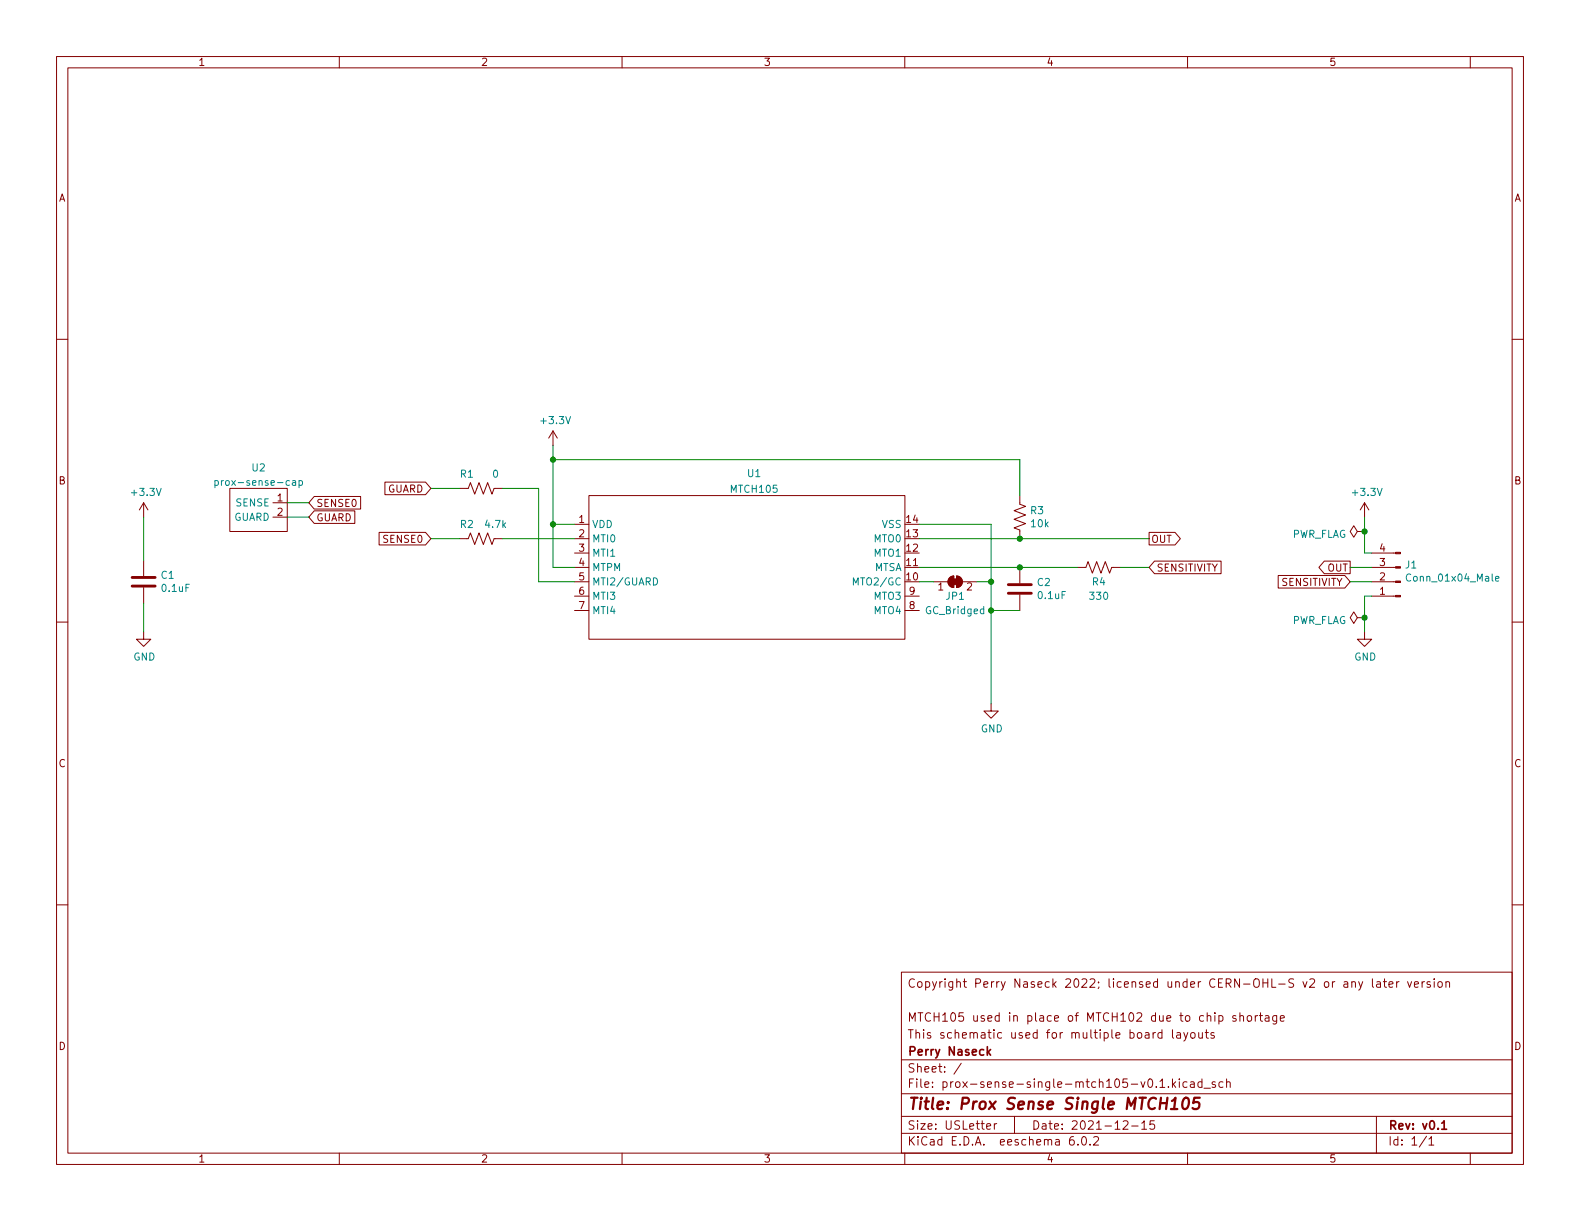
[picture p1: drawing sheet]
<svg xmlns="http://www.w3.org/2000/svg" width="279mm" height="216mm" viewBox="0 0 279 216" stroke-linecap="round" stroke-linejoin="round" font-family="sans-serif">
<g fill="none" stroke="#840000" stroke-width=".18">
<path d="M10 10h259.4v195.9h-259.4zM12 12h255.4v191.9h-255.4zM60 10v2M110 10v2M160 10v2M210 10v2M260 10v2M10 60h2M267.4 60h2M97.8 76.2l-.8 1.3M97.8 76.2v2.5M97.8 76.2l.8 1.3"/>
<path d="M25.4 88.9l-.8 1.3M25.4 88.9v2.5M25.4 99.1v2.8M25.4 88.9l.8 1.3M40.6 86.4h10.2v7.6h-10.2zM48.3 88.9h2.5M48.3 91.4h2.5M55.6 90.3h7.1v2.3h-7.1l-1-1.2zM55.6 87.8h8.2v2.2h-8.2l-1-1.1zM67 94.1h8.2l1 1.2-1 1.1h-8.2zM68.1 85.2h7.1l1 1.2-1 1.1h-7.1zM81.3 86.4h1.5l.4-1.1 .7 2.1 .8-2.1 .8 2.1 .7-2.1 .8 2.1 .4-1h1.5"/>
<path d="M81.3 95.3h1.5l.4-1.1 .7 2.1 .8-2.1 .8 2.1 .7-2.1 .8 2.1 .4-1h1.5M101.6 97.8h2.5M101.6 95.3h2.5M101.6 92.7h2.5M104.1 87.6h55.9v25.4h-55.9zM180.3 87.6v1.6l1.1 .3-2.1 .8 2.1 .8-2.1 .7 2.1 .8-2.1 .7 1 .4v1.6M203.2 94.1h4.6l.9 1.2-.9 1.1h-4.6zM204.2 99.2h11.7v2.2h-11.7l-1-1.1zM234.2 99.2h4.6v2.2h-4.6l-1-1.1zM240 94l-.6-1-.6 1 .6 1 .6-1h1.3M241.3 94h.1M241.3 88.9l-.8 1.3"/>
<path d="M241.3 88.9v2.5M241.3 88.9l.8 1.3M242.6 97.8h4.2M10 110h2M25.4 111.8v1.2h1.3l-1.3 1.3-1.3-1.3h1.3M25.4 103.9v2.8M101.6 100.3h2.5M101.6 102.9h2.5M101.6 105.4h2.5M101.6 108h2.5M160 100.3h2.6M160 105.4h2.6"/>
<path d="M160 108h2.6M165.1 102.9h2.5M167.9 102.2l.8-.3v2a1.02 1.02 0 0 1-1-.6 1.02 1.02 0 0 1 .2-1.1zM169.2 101.9v2M169.2 101.9a1.02 1.02 0 0 1 1 1 1.02 1.02 0 0 1-1 1M170.2 102.9h2.5M180.3 100.3v2.8M180.3 105.2v2.8M190.5 100.3h1.5l.4-1 .8 2 .7-2 .8 2 .8-2 .7 2 .4-1h1.5M226 101.8h11.8l1 1.1-1 1.1h-11.8zM240 109.2l-.6-1-.6 1 .6 1 .6-1h1.3M241.3 111.8v1.2h1.3l-1.3 1.3-1.3-1.3h1.3"/>
<path d="M241.3 109.2h.1M242.6 100.3h4.2M242.6 102.9h4.2M242.6 105.4h4.2M267.4 110h2M175.3 124.5v1.2h1.2l-1.2 1.3-1.3-1.3h1.3M10 160h2M267.4 160h2M159.4 171.9h108v32h-108zM215.5 179.6h.5l.3 .3v.4l-.2 .2h-.6M215.5 179.6v1.5M218.5 179.6h-.3l-.2 .2v.2l.5 .2v.3h-.5"/>
<path d="M219.3 179.7l.2-.1h.3l.1 1M219.3 179.1v1.5M220.7 179.6h.3l.3 .3v.4l-.3 .3-.3-.1-.2-.2v-.4zM222 179.6v1M222.4 179.6h-.3l-.1 .3M222.7 179.6h.6M222.9 179.1v1.3l.4 .2M223.8 179.6h.5l.1 1M224.4 179.9l-.5 .1a.29 .29 0 0 0-.2 .3 .29 .29 0 0 0 .2 .3l.5-.1M225.8 179.6v1.2l-.3 .3-.4-.1M225.8 179.6h-.5l-.3 .3v.4l.2 .2h.6M237.7 173.6h.6v1"/>
<path d="M238.3 173.9l-.5 .1a.29 .29 0 0 0-.2 .3 .29 .29 0 0 0 .2 .3l.5-.1M239 173.7l.3-.1h.3l.1 1M239 173.6v1M240.3 173.6l.3 1M241 173.6l-.5 1.3-.2 .2M242.7 173.1v1.3l.2 .2M243.5 173.6h.5l.1 1M244.1 173.9l-.5 .1a.29 .29 0 0 0-.2 .3 .29 .29 0 0 0 .2 .3l.5-.1M244.6 173.6h.6M244.8 173.1v1.3l.4 .2M245.6 174.1l.7-.2v-.3h-.5l-.2 .2 .1 .7h.6M247 173.6v1"/>
<path d="M247.4 173.6h-.3l-.1 .3M248.9 173.6l.4 1 .3-1M250.1 174.1l.7-.2v-.3h-.5l-.2 .2 .1 .7h.6M251.5 173.6v1M251.9 173.6h-.3l-.1 .3M252.9 173.6h-.4l-.2 .2 .1 .2 .5 .2v.3h-.6M253.6 173.1v.1M253.6 173.6v1M254.4 173.6h.4l.2 .3v.4l-.2 .3-.4-.1-.1-.2v-.4zM255.7 173.7l.2-.1h.4v1M255.7 173.6v1M159.4 197.4h108"/>
<path d="M159.4 193.4h108M159.4 187.4h108M170 188l-1.3 1.9M174.5 199.2l.7-.2-.1-.3h-.4l-.2 .2v.7h.6M175.8 198.7v1M176.3 198.7h-.3l-.2 .3M179.4 197.4v3M198.6 198.3l.6-.1 .2 .1 .1 .3-1 1.1h1M200.1 199.1h1.2M201.9 198.6l.4-.4v1.5M201.9 199.7h.9M204.1 198.2h-.7l-.1 .7 .2-.2 .5 .1 .2 .2-.1 .5-.2 .2-.6-.2"/>
<path d="M204.3 182.6h-.3l-.1 .3M205.1 191.2l.4-.4v1.5M205.1 192.3h.9M205.5 182.6h-.5l-.2 .3v.4l.1 .2h.6M205.5 182.1v1.5M206.6 192.1v.2M207.3 182.1v1.3l.2 .2M207.3 190.8v1.5M207.5 191.7l.4 .6M207.9 191.3l-.6 .6M208.1 182.6h.6l.1 1M208.5 190.8v.1"/>
<path d="M208.5 191.3v1M208.8 182.9l-.5 .1a.29 .29 0 0 0-.3 .3 .29 .29 0 0 0 .3 .3l.5-.1M209.3 182.6l.4 1M209.9 191.4l-.4-.1-.3 .3v.4l.1 .2h.6M210 182.6l-.5 1.3-.2 .2M210.5 191.4h.6l.1 .9M210.7 182.6h.3l.3 .3v.4l-.3 .3-.3-.1-.2-.2v-.4zM211.2 191.6l-.5 .1a.29 .29 0 0 0-.2 .3 .29 .29 0 0 0 .2 .3l.5-.1M212 182.6v.9l.4 .1 .2-.2M212.5 191.4l-.4-.1-.3 .3v.4l.2 .2h.5M212.5 190.8v1.5M212.6 182.6v1"/>
<path d="M212.9 192.4h1.1M213.1 182.6h.6M213.3 182.1v1.3l.4 .2M214.7 182.6h-.4l-.2 .2 .1 .2 .5 .2v.3h-.6M214.9 191.4l-.4-.1-.2 .2 .1 .2 .5 .2v.3h-.6M216.3 191.4l-.5-.1-.3 .3v.4l.2 .2h.6M216.9 191.4l.2-.1 .4 .1v.9M216.9 190.8v1.5M226.4 180.1l.7-.2-.1-.3h-.4l-.2 .2 .1 .7h.5M243.4 197.4v6.5M60 203.9v2M110 203.9v2"/>
<path d="M159.4 200.4h108M160 203.9v2M189.8 201a.59 .59 0 0 0-.7 .6v.6l.2 .2 .4 .1 .2-.2 .1-.5-.2-.2-.4-.1-.3 .3M190.6 202.3v.2M191.5 201h.1a.81 .81 0 0 1 .6 .6 .81 .81 0 0 1-.3 .8l-.1 .1a.81 .81 0 0 1-.6-.6 .81 .81 0 0 1 .3-.9zM192.8 202.3v.2M193.4 201.1l.6-.1 .2 .1 .1 .3-1 1.1h1M210 203.9v2M252.3 200.9l-1.3 1.9M252.7 201.4l.4-.4v1.5M252.7 202.5h.8M260 203.9v2"/>
</g>
<path d="M174.6 185.1v1.5M174.7 186l.5 .6M175.2 185.6l-.6 .5M255 198.6l.4-.4v1.5M255 199.7h.8" fill="none" stroke="#840000" stroke-width=".3"/>
<path d="M207.1 196.1h1.1M207.2 194.7l.7-.6-.3 2M209.4 194.3a.46 .46 0 0 1 .5-.2 .46 .46 0 0 1 .3 .4 1.15 1.15 0 0 1-.8 1.6l-.1-.1a1.54 1.54 0 0 1 .1-1.7zM212.2 194.1h-1l-.2 1 .3-.2 .7 .1 .1 .2-.2 .7-.3 .2h-.5l-.2-.2" fill="none" stroke="#840000" stroke-width=".4"/>
<g fill="#840000" stroke="#840000" stroke-width=".18">
<path d="M246.8 97.7h.8v.2h-.8z"/>
<path d="M246.8 100.2h.8v.3h-.8z"/>
<path d="M246.8 102.7h.8v.3h-.8z"/>
<path d="M246.8 105.3h.8v.2h-.8z"/>
<path d="M168.4 102.4h1v1h-1z"/>
<path d="M167.9 102.2l.8-.3v2a1.02 1.02 0 0 1-1-.6 1.02 1.02 0 0 1 .2-1.1z"/>
<path d="M169.2 101.9a1.02 1.02 0 0 1 1 1 1.02 1.02 0 0 1-1 1z"/>
</g>
<path d="M38 85h.4l.2 .2-.1 .6h-.5M38 85v1.2M51.7 85h.5l.1 .8M52.3 85.3h-.4l-.2 .2 .2 .3h.4M52.9 85h.3l.3 .2-.1 .6h-.5M52.9 85v1.2M115.5 102.2a.64 .64 0 0 1 .8 .6 .64 .64 0 0 1-.8 .6zM150.9 103.4v-1.2l.4 .9 .5-.9v1.2M264.5 102.3l.6-.1-.1-.2-.4-.1-.1 .2v.6h.5" fill="none" stroke="#008484" stroke-width=".18"/>
<path d="M23.4 103.6h4M23.4 102.1h4M178.3 104.9h4.1M178.3 103.4h4.1" fill="none" stroke="#840000" stroke-width=".51"/>
<g fill="none" stroke="#008400" stroke-width=".18">
<path d="M97.8 78.7v21.6h3.8M25.4 91.4v7.7M50.8 88.9h3.8M50.8 91.4h3.8M76.2 95.3h5.1M76.2 86.4h5.1M88.9 95.3h12.7M88.9 86.4h6.3v16.5h6.4M97.8 92.7h3.8M97.8 81.3h82.5v6.3M162.6 92.7h12.7v31.8M162.6 95.3h40.6"/>
<path d="M241.3 91.4v6.4h1.3M25.4 106.7v5.1M162.6 100.3h27.9M162.6 102.9h2.5M172.7 102.9h2.6M175.3 108h5M198.1 100.3h5.1M238.8 100.3h3.8M238.8 102.9h3.8M242.6 105.4h-1.3v6.4"/>
</g>
<g fill="#008400" stroke="#008400" stroke-width=".18">
<circle cx="97.8" cy="81.3" r=".46"/>
<circle cx="97.8" cy="92.7" r=".46"/>
<circle cx="241.3" cy="94" r=".46"/>
<circle cx="175.3" cy="108" r=".46"/>
<circle cx="180.3" cy="100.3" r=".46"/>
<circle cx="180.3" cy="95.3" r=".46"/>
<circle cx="175.3" cy="102.9" r=".46"/>
<circle cx="241.3" cy="109.2" r=".46"/>
</g>
<text font-size="2.8" fill="#840000" x="160.4" y="196.2">Title: Prox Sense Single MTCH105</text>
<g font-size="2.1" fill="#840000">
<text x="160.4" y="174.6">Copyright Perry Naseck 2022; licensed under CERN-OHL-S v2 or any later version</text>
<text x="160.4" y="183.6">This schematic used for multiple board layouts</text>
<text x="160.4" y="180.6">MTCH105 used in place of MTCH102 due to chip shortage</text>
<text x="160.4" y="189.7">Sheet: /</text>
<text x="160.4" y="186.7">Perry Naseck</text>
<text x="160.4" y="192.4">File: prox-sense-single-mtch105-v0.1.kicad_sch</text>
<text x="160.4" y="202.5">KiCad E.D.A. eeschema 6.0.2</text>
<text x="160.4" y="199.7">Size: USLetter</text>
<text x="182.4" y="199.7">Date: 2021-12-15</text>
<text x="245.4" y="199.7">Rev: v0.1</text>
<text x="245.4" y="202.5">Id: 1/1</text>
</g>
<g font-size="1.8" fill="#840000">
<text x="35" y="11.6">1</text>
<text x="85" y="11.6">2</text>
<text x="135" y="11.6">3</text>
<text x="185" y="11.6">4</text>
<text x="235" y="11.6">5</text>
<text x="10.3" y="35.6">A</text>
<text x="267.7" y="35.6">A</text>
<text x="10.3" y="85.7">B</text>
<text x="49" y="88.6">1</text>
<text x="55.9" y="89.6">SENSE0</text>
<text x="68.4" y="87.1">GUARD</text>
<text x="267.7" y="85.7">B</text>
<text x="49" y="91.2">2</text>
<text x="55.9" y="92.2">GUARD</text>
<text x="68" y="96">SENSE0</text>
<text x="102.4" y="92.5">1</text>
<text x="102.4" y="95">2</text>
<text x="160.3" y="95">13</text>
<text x="160.3" y="92.5">14</text>
<text x="203.5" y="96">OUT</text>
<text x="102.4" y="97.5">3</text>
<text x="102.4" y="100.1">4</text>
<text x="160.3" y="100.1">11</text>
<text x="160.3" y="97.5">12</text>
<text x="204.5" y="101.1">SENSITIVITY</text>
<text x="234.7" y="101.1">OUT</text>
<text x="244" y="100.1">3</text>
<text x="244" y="97.5">4</text>
<text x="102.4" y="102.6">5</text>
<text x="102.4" y="105.2">6</text>
<text x="102.4" y="107.7">7</text>
<text x="160.3" y="102.6">10</text>
<text x="160.8" y="107.7">8</text>
<text x="160.8" y="105.2">9</text>
<text x="165.9" y="104.4">1</text>
<text x="171" y="104.4">2</text>
<text x="226.7" y="103.6">SENSITIVITY</text>
<text x="244" y="105.2">1</text>
<text x="244" y="102.6">2</text>
<text x="10.3" y="135.6">C</text>
<text x="267.7" y="135.6">C</text>
<text x="10.3" y="185.7">D</text>
<text x="267.7" y="185.7">D</text>
<text x="35" y="205.6">1</text>
<text x="85" y="205.6">2</text>
<text x="135" y="205.6">3</text>
<text x="185" y="205.6">4</text>
<text x="235" y="205.6">5</text>
</g>
<g font-size="1.8" fill="#008484">
<text x="95.8" y="75">+3.3V</text>
<text x="44.6" y="83.3">U2</text>
<text x="23.4" y="87.7">+3.3V</text>
<text x="39.2" y="85.9">prox-sense-cap</text>
<text x="41.8" y="89.5">SENSE</text>
<text x="81.4" y="84.5">R1</text>
<text x="87.1" y="84.5">0</text>
<text x="129.3" y="87.1">MTCH105</text>
<text x="132.2" y="84.3">U1</text>
<text x="239.3" y="87.7">+3.3V</text>
<text x="41.3" y="92.1">GUARD</text>
<text x="81.4" y="93.3">R2</text>
<text x="85.9" y="93.3">4.7k</text>
<text x="104.6" y="93.3">VDD</text>
<text x="104.6" y="95.9">MTI0</text>
<text x="154.6" y="95.9">MTO0</text>
<text x="156" y="93.3">VSS</text>
<text x="182.3" y="90.9">R3</text>
<text x="182.4" y="93.2">10k</text>
<text x="228.4" y="95.1">PWR_FLAG</text>
<text x="104.6" y="98.4">MTI1</text>
<text x="104.6" y="101">MTPM</text>
<text x="154.5" y="101">MTSA</text>
<text x="154.6" y="98.4">MTO1</text>
<text x="248.5" y="100.5">J1</text>
<text x="28.5" y="102.3">C1</text>
<text x="28.7" y="104.6">0.1uF</text>
<text x="104.6" y="103.5">MTI2/GUARD</text>
<text x="104.6" y="106">MTI3</text>
<text x="151.5" y="103.5">MTO2/GC</text>
<text x="154.6" y="106">MTO3</text>
<text x="167.3" y="106">JP1</text>
<text x="183.4" y="103.6">C2</text>
<text x="183.7" y="105.9">0.1uF</text>
<text x="192.8" y="106">330</text>
<text x="193.2" y="103.5">R4</text>
<text x="249.2" y="102.8">Conn_01x04_Male</text>
<text x="104.6" y="108.6">MTI4</text>
<text x="154.6" y="108.6">MTO4</text>
<text x="163.8" y="108.6">GC_Bridged</text>
<text x="228.4" y="110.3">PWR_FLAG</text>
<text x="23.6" y="116.8">GND</text>
<text x="239.5" y="116.8">GND</text>
<text x="173.4" y="129.5">GND</text>
</g>
</svg>
